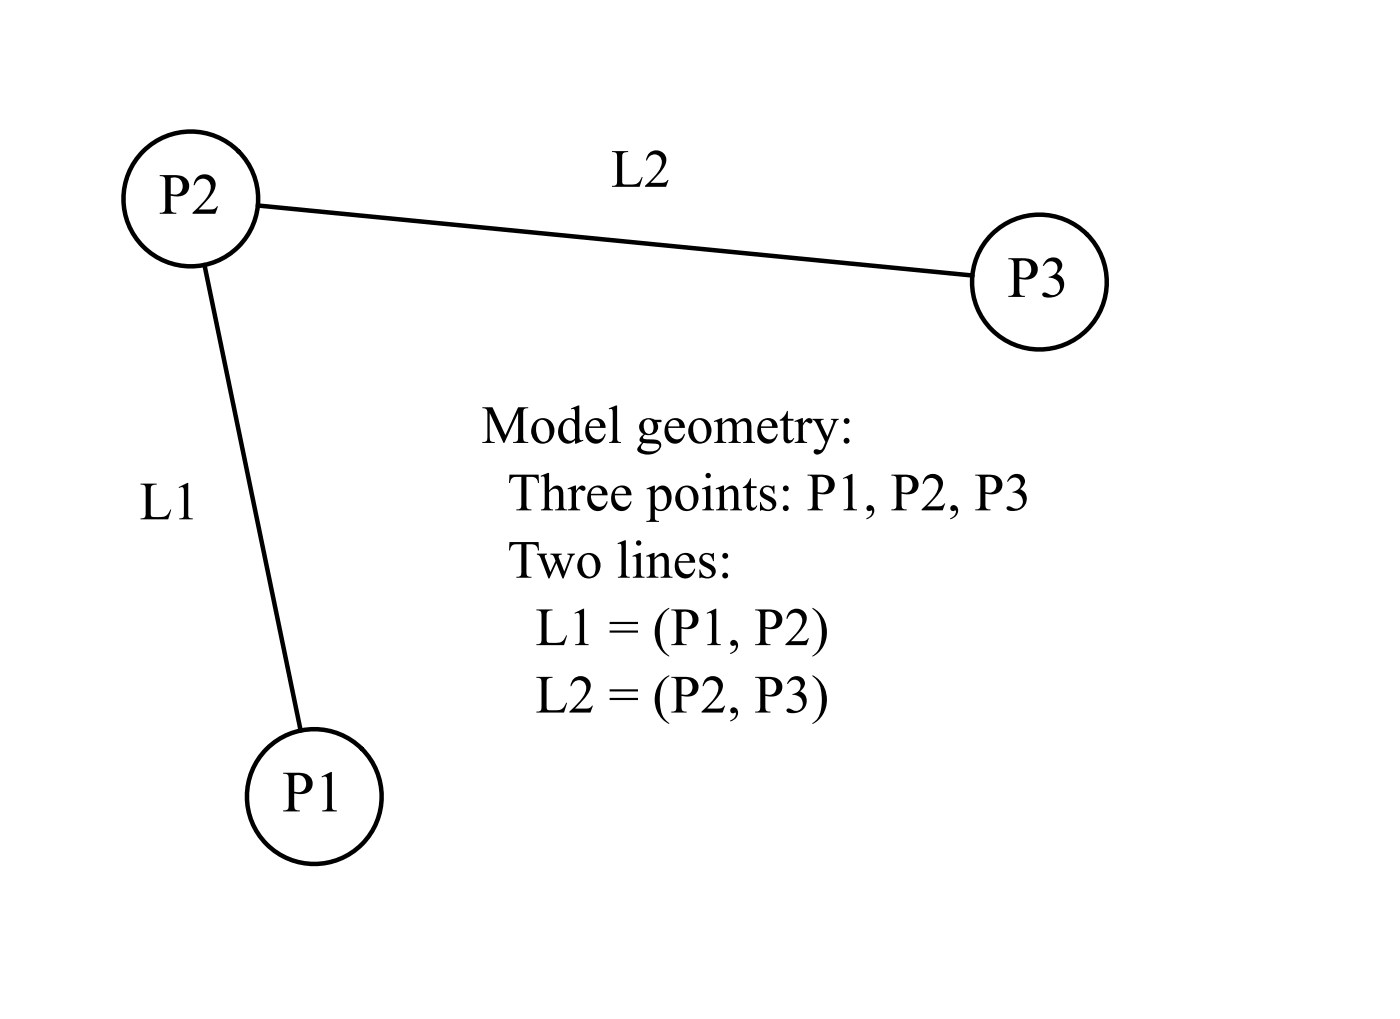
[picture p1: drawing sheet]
<svg xmlns="http://www.w3.org/2000/svg" width="110mm" height="80mm" viewBox="0 0 110 80" stroke-linecap="round" stroke-linejoin="round" font-family="sans-serif">
<circle cx="24.7" cy="62.5" r="5.3" fill="none" stroke="#000" stroke-width=".35"/>
<circle cx="81.7" cy="22.1" r="5.3" fill="#fff"/>
<circle cx="81.7" cy="22.1" r="5.3" fill="none" stroke="#000" stroke-width=".35"/>
<circle cx="15" cy="15.6" r="5.3" fill="#fff"/>
<g fill="none" stroke="#000" stroke-width=".35">
<path d="M20.3 16.1l56.1 5.5M16.1 20.8l7.5 36.6"/>
<circle cx="15" cy="15.6" r="5.3"/>
</g>
<g font-size="4.6">
<text x="12.5" y="16.8">P2</text>
<text x="79.2" y="23.3">P3</text>
<text x="22.2" y="63.7">P1</text>
</g>
<g font-size="4.2">
<text x="48" y="14.7">L2</text>
<text x="37.8" y="34.8">Model geometry:</text>
<text x="11" y="40.8">L1</text>
<text x="39.9" y="40.1">Three points: P1, P2, P3</text>
<text x="39.9" y="45.4">Two lines:</text>
<text x="42.1" y="50.7">L1 = (P1, P2)</text>
<text x="42.1" y="55.9">L2 = (P2, P3)</text>
</g>
</svg>
